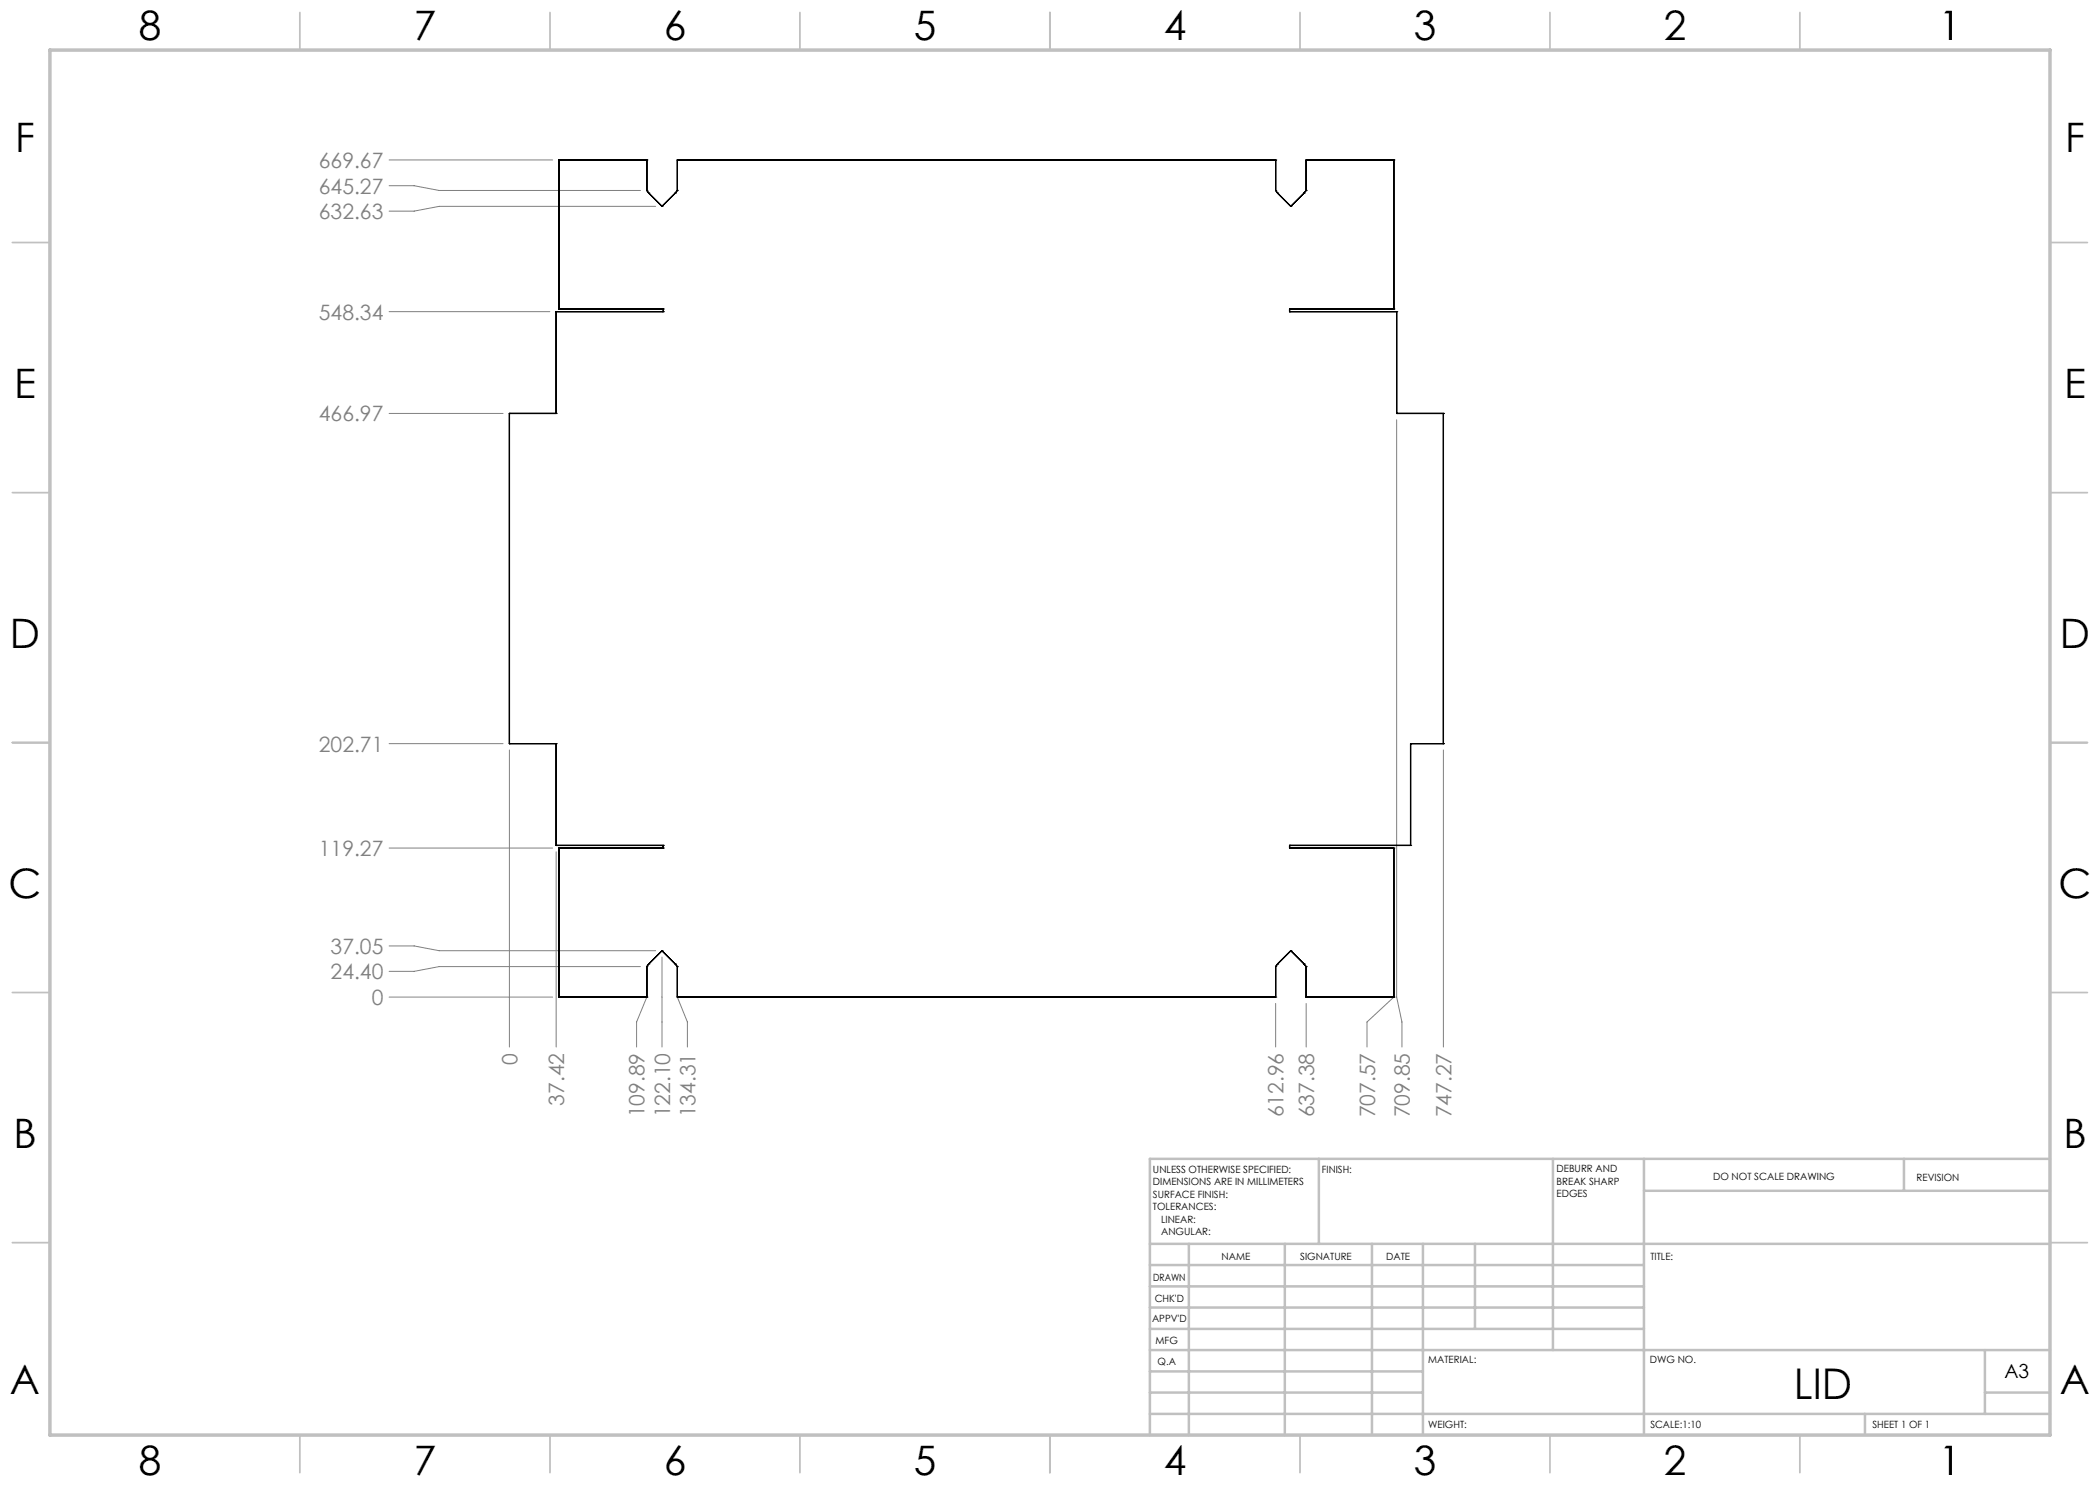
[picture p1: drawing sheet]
<svg xmlns="http://www.w3.org/2000/svg" width="420mm" height="297mm" viewBox="0 0 420 297" stroke-linecap="round" stroke-linejoin="round" font-family="sans-serif">
<g fill="none" stroke="#808080" stroke-width=".2">
<path d="M77.8 32h32.7M77.8 37.1h5l5 1h40.3M131.1 41.3h-43.3l-5 .9h-5M77.8 62.3h32.2M77.8 82.7h22.8M279.3 84v115.4l1.1 5v5M77.8 148.7h22.8M101.9 150v59.4M288.7 150v59.4M77.8 169.6h32.7M111.2 170.4v39M77.8 199.4h32.7"/>
<path d="M77.8 189.2h5l5 .9h43.3M128.1 193.3h-40.3l-5 1h-5M129.4 199.4l-2.1 5v5M132.4 191.4v18M135.5 199.4l2 5v5M278.8 199.4l-5.4 5v5M255.1 200.7v8.7M261.2 200.7v8.7"/>
</g>
<g fill="none" stroke="#c0c0c0" stroke-width=".35">
<path d="M60 2.5v7.5M110 2.5v7.5M160 2.5v7.5M210 2.5v7.5M260 2.5v7.5M310 2.5v7.5M360 2.5v7.5M2.5 48.5h7.5M410 48.5h7.5M2.5 98.5h7.5M410 98.5h7.5M2.5 148.5h7.5"/>
<path d="M410 148.5h7.5M2.5 198.5h7.5M410 198.5h7.5M2.5 248.5h7.5M410 248.5h7.5M60 287v7.5M110 287v7.5M160 287v7.5M210 287v7.5M260 287v7.5M310 287v7.5M360 287v7.5"/>
</g>
<g fill="none" stroke="#c0c0c0" stroke-width=".5">
<path d="M263.8 231.8v17M310.6 231.8v38.2M328.8 231.8v55.2M328.8 238.2h81.2M380.8 231.8v6.4M410 231.8h-180v55.2M230 248.8h180M230 257.3h98.8M230 253h98.8M237.8 248.8v38.2M257 248.8v38.2M274.4 248.8v38.2"/>
<path d="M284.6 248.8v38.2M295 248.8v17M230 265.8h98.8M230 261.5h98.8M230 278.5h54.6M230 274.3h54.6M230 270h180M397 278.5h13M397 270v12.8M230 282.8h180M373 282.8v4.2"/>
</g>
<path d="M10 10h400v277h-400z" fill="none" stroke="#c0c0c0" stroke-width=".7"/>
<g fill="none" stroke="#000" stroke-width=".25">
<path d="M111.8 32h.1M111.8 32v29.8M111.8 32h17.6M129.4 38.1h.1M129.4 32h.1M129.4 32v6.1M129.4 38.1l.4 .5M129.8 38.6h.1M129.8 38.6l2.6 2.7M135 38.6h.1M135 38.6l-2.6 2.7M135.5 32h.1"/>
<path d="M135.5 38.1h.1M135.5 32h119.6M135.5 38.1l-.5 .5M135.5 32v6.1M255.1 38.1h.1M255.1 32h.1M255.1 32v6.1M255.1 38.1l.4 .5M255.5 38.6h.1M255.5 38.6l2.7 2.7M260.8 38.6h.1M260.8 38.6l-2.6 2.7"/>
<path d="M261.2 38.1h.1M261.2 32h.1M261.2 32h17.6M261.2 38.1l-.4 .5M261.2 32v6.1M278.8 32h.1M278.8 32v29.8M132.4 41.3h.1M258.2 41.3h.1M111.2 62.3h.1M111.2 62.3v20.4M111.2 62.3h21.4"/>
<path d="M111.8 61.8h.1M111.8 61.8h20.8M132.6 62.3h.1M132.6 61.8h.1M132.6 61.8v.5M257.9 61.8h.1M257.9 62.3h.1M257.9 62.3h21.4M257.9 61.8h20.9M257.9 61.8v.5M278.8 61.8h.1M279.3 62.3h.1"/>
<path d="M279.3 62.3v20.4M101.9 82.7h.1M101.9 82.7v66M101.9 82.7h9.3M111.2 82.7h.1M279.3 82.7h.1M279.3 82.7h9.4M288.7 82.7h.1M288.7 82.7v66M101.9 148.7h.1M101.9 148.7h9.3M111.2 148.7h.1"/>
<path d="M111.2 148.7v20.4M282.1 148.7h.1M282.1 148.7h6.6M282.1 148.7v20.4M288.7 148.7h.1M111.2 169.1h.1M111.2 169.1h21.4M111.8 169.6h.1M111.8 169.6v29.8M111.8 169.6h20.8M132.6 169.1h.1M132.6 169.6h.1"/>
<path d="M132.6 169.1v.5M257.9 169.1h.1M257.9 169.6h.1M257.9 169.1h24.2M257.9 169.1v.5M257.9 169.6h20.9M278.8 169.6h.1M278.8 169.6v29.8M282.1 169.1h.1M111.8 199.4h.1M111.8 199.4h17.6M129.4 199.4h.1"/>
<path d="M129.4 193.3h.1M129.4 193.3v6.1M129.8 192.8h.1M129.8 192.8l-.4 .5M132.4 190.1h.1M132.4 190.1l2.6 2.7M132.4 190.1l-2.6 2.7M135 192.8h.1M135 192.8l.5 .5M135.5 199.4h.1M135.5 193.3h.1M135.5 193.3v6.1"/>
<path d="M135.5 199.4h119.6M255.1 199.4h.1M255.1 193.3h.1M255.1 193.3v6.1M255.5 192.8h.1M255.5 192.8l-.4 .5M258.2 190.1h.1M258.2 190.1l2.6 2.7M258.2 190.1l-2.7 2.7M260.8 192.8h.1M260.8 192.8l.4 .5M261.2 193.3h.1"/>
<path d="M261.2 199.4h.1M261.2 193.3v6.1M261.2 199.4h17.6M278.8 199.4h.1"/>
</g>
<text font-size="8.5" x="358.8" y="279.7">LID</text>
<g font-size="8.1">
<text x="27.8" y="8">8</text>
<text x="82.8" y="8">7</text>
<text x="132.8" y="8">6</text>
<text x="182.8" y="8">5</text>
<text x="232.8" y="8">4</text>
<text x="282.8" y="8">3</text>
<text x="332.8" y="8">2</text>
<text x="387.8" y="8">1</text>
<text x="3" y="30.4">F</text>
<text x="413" y="30.4">F</text>
<text x="2.8" y="79.6">E</text>
<text x="412.8" y="79.6">E</text>
<text x="2" y="129.6">D</text>
<text x="412" y="129.6">D</text>
<text x="1.7" y="179.6">C</text>
<text x="411.7" y="179.6">C</text>
<text x="2.7" y="229.6">B</text>
<text x="412.7" y="229.6">B</text>
<text x="2" y="278.9">A</text>
<text x="412" y="278.9">A</text>
<text x="27.8" y="295">8</text>
<text x="82.8" y="295">7</text>
<text x="132.8" y="295">6</text>
<text x="182.8" y="295">5</text>
<text x="232.8" y="295">4</text>
<text x="282.8" y="295">3</text>
<text x="332.8" y="295">2</text>
<text x="387.8" y="295">1</text>
</g>
<g font-size="4.2" fill="#808080">
<text x="63.8" y="33.6">669.67</text>
<text x="63.8" y="38.7">645.27</text>
<text x="63.8" y="43.8">632.63</text>
<text x="63.8" y="63.9">548.34</text>
<text x="63.8" y="84.3">466.97</text>
<text x="63.8" y="150.3">202.71</text>
<text x="63.8" y="171.2">119.27</text>
<text x="66.1" y="190.8">37.05</text>
<text x="66.1" y="195.9">24.40</text>
<text x="74.3" y="201">0</text>
<text x="103.5" y="212.9" transform="rotate(-90 103.5 212.9)">0</text>
<text x="112.8" y="221.1" transform="rotate(-90 112.8 221.1)">37.42</text>
<text x="128.9" y="223.5" transform="rotate(-90 128.9 223.5)">109.89</text>
<text x="134" y="223.5" transform="rotate(-90 134 223.5)">122.10</text>
<text x="139.1" y="223.5" transform="rotate(-90 139.1 223.5)">134.31</text>
<text x="256.7" y="223.5" transform="rotate(-90 256.7 223.5)">612.96</text>
<text x="262.8" y="223.5" transform="rotate(-90 262.8 223.5)">637.38</text>
<text x="275" y="223.5" transform="rotate(-90 275 223.5)">707.57</text>
<text x="282" y="223.5" transform="rotate(-90 282 223.5)">709.85</text>
<text x="290.3" y="223.5" transform="rotate(-90 290.3 223.5)">747.27</text>
</g>
<text font-size="3.9" x="400.9" y="275.5">A3</text>
<g font-size="2">
<text x="230.6" y="234.6">UNLESS OTHERWISE SPECIFIED:</text>
<text x="230.6" y="237.1">DIMENSIONS ARE IN MILLIMETERS</text>
<text x="230.6" y="239.6">SURFACE FINISH:</text>
<text x="264.4" y="234.6">FINISH:</text>
<text x="311.3" y="234.5">DEBURR AND</text>
<text x="311.3" y="237">BREAK SHARP</text>
<text x="311.3" y="239.5">EDGES</text>
<text x="342.6" y="236">DO NOT SCALE DRAWING</text>
<text x="383.3" y="236.2">REVISION</text>
<text x="230.6" y="242.1">TOLERANCES:</text>
<text x="232.2" y="244.6">LINEAR:</text>
<text x="232.2" y="247.1">ANGULAR:</text>
<text x="244.3" y="252">NAME</text>
<text x="260" y="251.9">SIGNATURE</text>
<text x="277.2" y="251.9">DATE</text>
<text x="330.1" y="251.9">TITLE:</text>
<text x="230.6" y="256.1">DRAWN</text>
<text x="230.9" y="260.3">CHK'D</text>
<text x="230.4" y="264.4">APPV'D</text>
<text x="231.1" y="268.8">MFG</text>
<text x="231.5" y="273">Q.A</text>
<text x="285.6" y="272.5">MATERIAL:</text>
<text x="330" y="272.5">DWG NO.</text>
<text x="285.6" y="285.5">WEIGHT:</text>
<text x="330.1" y="285.6">SCALE:1:10</text>
<text x="374.5" y="285.6">SHEET 1 OF 1</text>
</g>
</svg>
